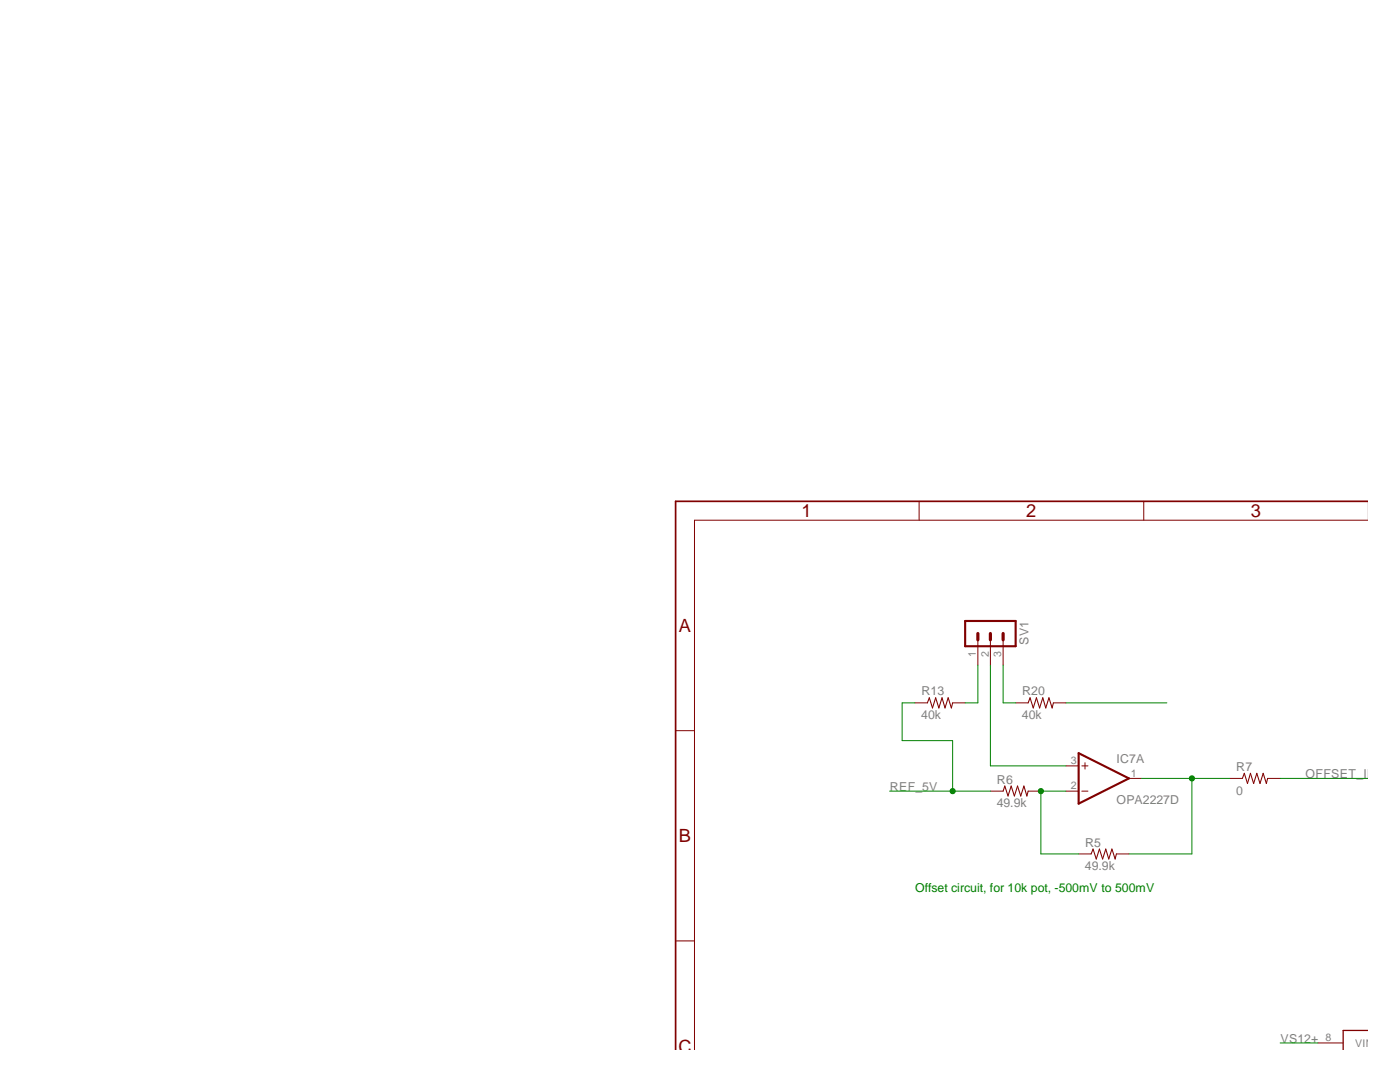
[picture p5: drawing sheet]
<svg xmlns="http://www.w3.org/2000/svg" width="279mm" height="216mm" viewBox="0 0 279 216" stroke-linecap="round" stroke-linejoin="round" font-family="sans-serif">
<g fill="none" stroke="#800000" stroke-width=".2">
<path d="M183.4 100v3.8M228.3 100v3.8M273.1 103.8h-134.5v105.8M195.2 127.7v5M197.7 127.7v5M200.2 127.7v5M134.8 145.8h3.8M182.6 140.3h2.5M190.1 140.3h2.5M197.7 157.9h2.5M202.7 140.3h2.5M205.2 157.9h2.5"/>
<path d="M210.2 140.3h2.5M212.7 152.8h2.6M212.7 157.9h2.6M215.9 152.8h1.2M215.9 157.9h1.2M216.5 152.2v1.3M225.3 155.3h2.5M245.4 155.3h2.5M253 155.3h2.5M215.3 170.4h2.5M222.8 170.4h2.5M134.8 187.7h3.8"/>
<path d="M263 208.1h5.1"/>
</g>
<path d="M273.1 205.6h-5v4" fill="none" stroke="#800000" stroke-width=".25"/>
<path d="M273.1 100h-138.3v109.6" fill="none" stroke="#800000" stroke-width=".34"/>
<path d="M192.6 123.9h10.1v5h-10.1zM215.3 150.3l10 5-10 5.1z" fill="none" stroke="#800000" stroke-width=".42"/>
<path d="M185.1 140.3l.4-1.1 .6 2.1 .6-2.1 .7 2.1 .6-2.1 .6 2.1 .6-2.1 .7 2.1 .2-1M200.2 157.9l.3-1.1 .7 2 .6-2 .6 2 .7-2 .6 2 .6-2 .6 2 .3-.9M205.2 140.3l.4-1.1 .6 2.1 .6-2.1 .7 2.1 .6-2.1 .6 2.1 .6-2.1 .7 2.1 .2-1M247.9 155.3l.4-1 .7 2 .6-2 .6 2 .6-2 .7 2 .6-2 .6 2 .3-1M217.8 170.4l.3-1 .7 2 .6-2 .6 2 .7-2 .6 2 .6-2 .6 2 .3-1" fill="none" stroke="#800000" stroke-width=".21"/>
<path d="M195.2 126.4v1.3M197.7 126.4v1.3M200.2 126.4v1.3" fill="none" stroke="#800000" stroke-width=".63"/>
<path d="M177.5 157.9h20.2M182.6 140.3h-2.6v7.5h10.1v10.1M212.7 140.3h20.2" fill="none" stroke="#008000" stroke-width=".2"/>
<circle cx="190.1" cy="157.9" r=".51" fill="#008000"/>
<g fill="none" stroke="#008000" stroke-width=".2">
<path d="M227.8 155.3h17.6M237.9 155.3v15.1h-12.6M255.5 208.1h7.5"/>
<circle cx="190.1" cy="157.9" r=".51"/>
</g>
<circle cx="237.9" cy="155.3" r=".51" fill="#008000"/>
<g fill="none" stroke="#008000" stroke-width=".2">
<path d="M212.7 157.9h-5v12.5h7.6"/>
<circle cx="237.9" cy="155.3" r=".51"/>
</g>
<circle cx="207.7" cy="157.9" r=".51" fill="#008000"/>
<g fill="none" stroke="#008000" stroke-width=".2">
<path d="M195.2 132.7v7.6h-2.6M197.7 132.7v20.1h15M200.2 132.7v7.6h2.5M255.5 155.3h17.6"/>
<circle cx="207.7" cy="157.9" r=".51"/>
</g>
<g font-size="3.6" fill="#800000">
<text x="160" y="103.2">1</text>
<text x="204.8" y="103.2">2</text>
<text x="249.6" y="103.2">3</text>
<text x="135.5" y="126.1">A</text>
<text x="135.5" y="168">B</text>
<text x="135.4" y="210">C</text>
</g>
<g font-size="2.5" fill="#808080">
<text x="205.2" y="128.7" transform="rotate(-90 205.2 128.7)">SV1</text>
<text x="183.9" y="143.5">40k</text>
<text x="183.9" y="138.8">R13</text>
<text x="204" y="143.5">40k</text>
<text x="204" y="138.8">R20</text>
<text x="222.8" y="152.2">IC7A</text>
<text x="246.7" y="153.8">R7</text>
<text x="260.6" y="155.3">OFFSET_IN</text>
<text x="177.6" y="157.9">REF_5V</text>
<text x="198.9" y="161.1">49.9k</text>
<text x="199" y="156.4">R6</text>
<text x="222.8" y="160.4">OPA2227D</text>
<text x="246.7" y="158.6">0</text>
<text x="216.5" y="173.7">49.9k</text>
<text x="216.6" y="168.9">R5</text>
<text x="255.5" y="208.1">VS12+</text>
</g>
<text font-size="2.5" fill="#008000" x="182.6" y="178">Offset circuit, for 10k pot, -500mV to 500mV</text>
<g font-size="2.1" fill="#808080">
<text x="194.8" y="131.2" transform="rotate(-90 194.8 131.2)">1</text>
<text x="197.3" y="131.2" transform="rotate(-90 197.3 131.2)">2</text>
<text x="199.8" y="131.2" transform="rotate(-90 199.8 131.2)">3</text>
<text x="213.7" y="152.5">3</text>
<text x="225.7" y="155">1</text>
<text x="213.7" y="157.5">2</text>
<text x="264.5" y="207.8">8</text>
<text x="270.4" y="208.9">VIN</text>
</g>
</svg>
